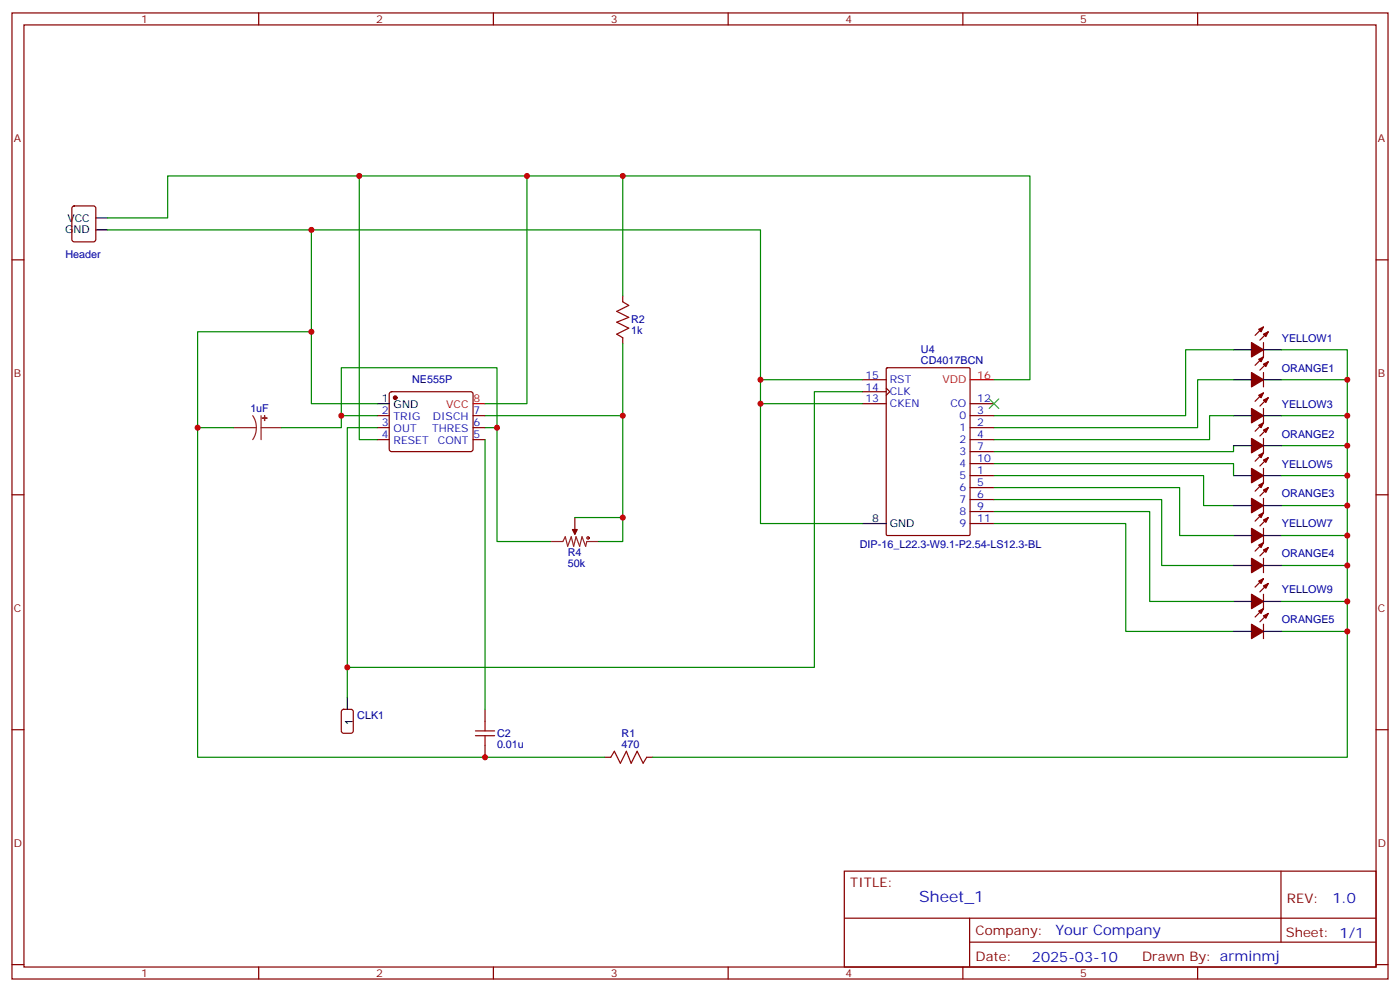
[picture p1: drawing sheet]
<svg xmlns="http://www.w3.org/2000/svg" width="412mm" height="292mm" viewBox="0 0 412 292" stroke-linecap="round" stroke-linejoin="round" font-family="sans-serif">
<g fill="none" stroke="#870000" stroke-width=".35">
<path d="M3.5 3.8h405.4v284.3h-405.4zM7.1 7.3h398.2v277.3h-398.2zM76.2 3.8v3.5M145.3 3.8v3.5M214.5 3.8v3.5M283.6 3.8v3.5M352.8 3.8v3.5M3.5 76.5h3.6M21.4 60.8l.5-.2h5.6l.7 .4v9.5l-.4 .6-5.9 .1-.7-.5v-9.4zM405.3 76.5h3.6M183.4 87.1v1.7M183.4 99.4v1.8"/>
<path d="M372.2 96.2l-2.5 2.5M373.6 97.6l-2.5 2.5M114.9 115.5l.5-.2h23.2l.5 .2 .2 .5v16.5l-.7 .4h-23.5l-.4-.7v-16.2zM254 118.8h7.1M254 111.8h7.1M254 115.3h7.1M261.1 114.2l1 1.1-1 1M261.1 108.4l.3-.2h24l.3 .2 .1 48.9-.2 .3h-24.2l-.3-.2zM285.8 118.8h7M372.2 100.8v4.3l-2.5 2.4M372.2 109.6v4.3M372.2 115.6l-2.5 2.5"/>
<path d="M373.6 106.5l-2.5 2.4M373.6 117.1l-2.5 2.4M111.1 122.3h3.6M111.1 125.9h3.6M111.1 129.4h3.6M139.3 122.3h3.6M139.3 125.9h3.6M139.3 129.4h3.6M285.8 122.3h7M285.8 125.9h7M285.8 129.4h7M285.8 140h7"/>
<path d="M285.8 132.9h7M285.8 136.5h7M372.2 120.2v4.3l-2.5 2.4M372.2 129v4.3l-2.5 2.4M372.2 137.9v4.2l-2.5 2.5M373.6 134.7l-2.5 2.5M373.6 125.9l-2.5 2.4M3.5 145.6h3.6M169.3 152.3v3.6M285.8 143.5h7M285.8 147h7M285.8 150.6h7"/>
<path d="M285.8 154.1h7M372.2 146.7v4.2l-2.5 2.5M372.2 155.5v4.2l-2.5 2.5M373.6 152.3l-2.5 2.5M373.6 143.5l-2.5 2.5M405.3 145.6h3.6M372.2 164.3v4.3M372.2 174.9v4.2l-2.5 2.5M372.2 170.3l-2.5 2.5M373.6 171.7l-2.5 2.5M373.6 161.1l-2.5 2.5M372.2 183.7v4.3"/>
<path d="M373.6 180.6l-2.5 2.4M3.5 214.8h3.6M142.9 208.8v3.5M142.9 219.4v3.5M405.3 214.8h3.6M178.2 222.9h1.7M190.5 222.9h1.8M248.7 256.4h156.6v28.2h-156.6zM377.3 256.4v20.9M248.7 270.2h156.5M285.6 277.3h119.6M285.6 270.2v14.2"/>
<path d="M3.5 283.9h3.6M76.2 284.6v3.5M145.3 284.6v3.5M214.5 284.6v3.5M283.6 284.6v3.5M352.8 284.6v3.5M405.3 283.9h3.6"/>
</g>
<g fill="#870000" stroke="#870000" stroke-width=".35">
<path d="M370.8 105.8l1.4-.7-.7 1.4z"/>
<path d="M372.2 107.2l1.4-.7-.7 1.4z"/>
<path d="M368.7 109.6l3.5 2.2-3.5 2.1z"/>
<path d="M370.8 96.9l1.4-.7-.7 1.4z"/>
<path d="M372.2 98.4l1.4-.8-.7 1.5z"/>
<path d="M368.7 100.8l3.5 2.1-3.5 2.2z"/>
<path d="M168.6 155.9h1.4l-.7 1.4z"/>
<path d="M370.8 116.3l1.4-.7-.7 1.5z"/>
<path d="M372.2 117.8l1.4-.7-.7 1.4z"/>
<path d="M368.7 120.2l3.5 2.1-3.5 2.2z"/>
<path d="M370.8 134l1.4-.7-.7 1.4z"/>
<path d="M372.2 135.4l1.4-.7-.7 1.4z"/>
<path d="M368.7 137.9l3.5 2.1-3.5 2.1z"/>
<path d="M370.8 151.6l1.4-.7-.7 1.4z"/>
<path d="M372.2 153l1.4-.7-.7 1.4z"/>
<path d="M368.7 155.5l3.5 2.1-3.5 2.1z"/>
<path d="M370.8 171l1.4-.7-.7 1.4z"/>
<path d="M372.2 172.4l1.4-.7-.7 1.4z"/>
<path d="M368.7 174.9l3.5 2.1-3.5 2.1z"/>
<path d="M370.8 125.2l1.4-.7-.7 1.4z"/>
<path d="M372.2 126.6l1.4-.7-.7 1.4z"/>
<path d="M368.7 129l3.5 2.2-3.5 2.1z"/>
<path d="M370.8 142.8l1.4-.7-.7 1.4z"/>
<path d="M372.2 144.2l1.4-.7-.7 1.4z"/>
<path d="M368.7 146.7l3.5 2.1-3.5 2.1z"/>
<path d="M370.8 160.4l1.4-.7-.7 1.4z"/>
<path d="M372.2 161.9l1.4-.8-.7 1.5z"/>
<path d="M368.7 164.3l3.5 2.1-3.5 2.2z"/>
<path d="M370.8 179.8l1.4-.7-.7 1.5z"/>
<path d="M372.2 181.3l1.4-.7-.7 1.4z"/>
<path d="M368.7 183.7l3.5 2.1-3.5 2.2z"/>
<circle cx="116.4" cy="117.1" r=".53"/>
</g>
<g fill="none" stroke="#000" stroke-width=".35">
<path d="M28.2 67.7h3.5M28.2 64.1h3.5M111.1 118.8h3.6M363.4 111.8h5.3M363.4 102.9h5.3M372.2 111.8h5.3M372.2 102.9h5.3M363.4 122.3h5.3M363.4 140h5.3M363.4 131.2h5.3M372.2 122.3h5.3M372.2 140h5.3"/>
<path d="M372.2 131.2h5.3M254 154.1h7.1M363.4 157.6h5.3M363.4 148.8h5.3M372.2 157.6h5.3M372.2 148.8h5.3M363.4 177h5.3M363.4 166.4h5.3M372.2 177h5.3M372.2 166.4h5.3M363.4 185.8h5.3M372.2 185.8h5.3"/>
<path d="M102.3 205.2v3.6"/>
</g>
<path d="M139.3 118.8h3.6M285.8 111.8h7" fill="none" stroke="#f00" stroke-width=".35"/>
<path d="M68.8 125.9h6.7M74.4 122.3l.9 1.7 .2 1.9M75.5 125.9l-.2 1.8-.9 1.7M76.9 125.9h6M76.9 122.3v7.1M162.3 159.4h3.5l.7-1.4 .7 2.8 1.1-2.8 .7 2.8 .7-2.8 1 2.8 .7-2.8 1.1 2.8 .4-1.4h3.5M169.3 155.9v1.4" fill="none" stroke="#8c2424" stroke-width=".35"/>
<g fill="#8c2424" stroke="#8c2424" stroke-width=".35">
<path d="M77.9 122.3l.1 1.5z"/>
<path d="M77.3 123l1.4 .1z"/>
</g>
<g fill="none" stroke="#a10000" stroke-width=".35">
<path d="M183.4 88.8l1.8 1.1-3.5 1.8 3.5 1.7-3.5 1.4 3.5 1.8-3.5 1.8 1.7 1M140.1 215.1h5.6M140.1 216.5h5.6M142.9 212.3v2.8M142.9 216.5v2.9M179.9 222.9l1.1-1.8 1.7 3.5 1.8-3.5 1.4 3.5 1.8-3.5 1.7 3.5 1.1-1.7"/>
<circle cx="173.2" cy="158.3" r=".35"/>
</g>
<path d="M100.8 209l.4-.2h2.2l.6 .4 .1 5.9-.5 .7h-2.4l-.6-.4-.1-5.9z" fill="none" stroke="#900" stroke-width=".35"/>
<path d="M291.4 117.4l2.8 2.8M294.2 117.4l-2.8 2.8" fill="none" stroke="#3c3" stroke-width=".35"/>
<g fill="none" stroke="#008700" stroke-width=".35">
<path d="M105.8 51.8v77.6h5.3M155.2 51.8v67h-12.3M183.4 51.8v35.3M31.7 64.1h17.7v-12.3h254v60h-10.6M31.7 67.7h192.3v44.1h30M91.7 67.7v51.1h19.4M91.7 97.6h-33.5v28.3h10.6M183.4 101.2v21.1h-40.5M224 111.8v42.3h30M224 118.8h30M254 115.3h-14.1v81.1h-137.6M363.4 102.9h-14.2v19.4h-56.4"/>
<path d="M363.4 111.8h-10.6v14.1h-60M377.5 102.9h19.4v120h-204.6M377.5 111.8h19.4M58.2 125.9v97h120M100.5 122.3v-14.1h45.9v17.7M111.1 122.3h-10.6v3.6h-17.6M111.1 125.9h-8.8v79.3M142.9 125.9h3.5v33.5h15.9M142.9 129.4v79.4M183.4 122.3v37.1h-7M292.8 136.5h70.6v3.5M292.8 140h61.7v8.8h8.9"/>
<path d="M363.4 122.3h-7.1v7.1h-63.5M363.4 131.2v1.7h-70.6M377.5 122.3h19.4M377.5 131.2h19.4M377.5 140h19.4M169.3 152.3h14.1M292.8 143.5h54.7v14.1h15.9M292.8 147h49.4v19.4h21.2M292.8 150.6h45.9v26.4h24.7M292.8 154.1h38.8v31.7h31.8M377.5 148.8h19.4M377.5 157.6h19.4"/>
<path d="M377.5 166.4h19.4M377.5 177h19.4M377.5 185.8h19.4"/>
</g>
<g fill="#c00">
<circle cx="224" cy="111.8" r=".88"/>
<circle cx="91.7" cy="67.7" r=".88"/>
<circle cx="91.7" cy="97.6" r=".88"/>
<circle cx="105.8" cy="51.8" r=".88"/>
<circle cx="155.2" cy="51.8" r=".88"/>
<circle cx="183.4" cy="51.8" r=".88"/>
<circle cx="183.4" cy="122.3" r=".88"/>
<circle cx="183.4" cy="152.3" r=".88"/>
<circle cx="100.5" cy="122.3" r=".88"/>
<circle cx="146.4" cy="125.9" r=".88"/>
<circle cx="58.2" cy="125.9" r=".88"/>
<circle cx="142.9" cy="222.9" r=".88"/>
<circle cx="224" cy="118.8" r=".88"/>
<circle cx="102.3" cy="196.4" r=".88"/>
<circle cx="396.9" cy="111.8" r=".88"/>
<circle cx="396.9" cy="122.3" r=".88"/>
<circle cx="396.9" cy="131.2" r=".88"/>
<circle cx="396.9" cy="140" r=".88"/>
<circle cx="396.9" cy="148.8" r=".88"/>
<circle cx="396.9" cy="157.6" r=".88"/>
<circle cx="396.9" cy="166.4" r=".88"/>
<circle cx="396.9" cy="177" r=".88"/>
<circle cx="396.9" cy="185.8" r=".88"/>
</g>
<text font-size="4.6" fill="#00f" x="270.8" y="265.4">Sheet_1</text>
<g font-size="4.2" fill="#00f">
<text x="392.5" y="265.7">1.0</text>
<text x="310.9" y="275.2">Your Company</text>
<text x="304" y="283">2025-03-10</text>
</g>
<g font-size="3.9" fill="#800">
<text x="250.5" y="261">TITLE:</text>
<text x="379.1" y="265.7">REV:</text>
<text x="287.4" y="275.2">Company:</text>
<text x="378.7" y="275.8">Sheet: 1/1</text>
<text x="287.4" y="282.9">Date:</text>
<text x="336.4" y="282.9">Draw</text>
<text x="346.6" y="282.9">n By: arminmj</text>
</g>
<g font-size="3.2" fill="#800">
<text x="41.6" y="6.8">1</text>
<text x="110.8" y="6.8">2</text>
<text x="179.9" y="6.8">3</text>
<text x="249.1" y="6.8">4</text>
<text x="318.2" y="6.8">5</text>
<text x="4.1" y="41.9">A</text>
<text x="405.9" y="41.9">A</text>
<text x="4.1" y="111.1">B</text>
<text x="405.9" y="111.1">B</text>
<text x="4.1" y="180.2">C</text>
<text x="405.9" y="180.2">C</text>
<text x="4.1" y="249.3">D</text>
<text x="405.9" y="249.3">D</text>
<text x="41.6" y="287.6">1</text>
<text x="110.8" y="287.6">2</text>
<text x="179.9" y="287.6">3</text>
<text x="249.1" y="287.6">4</text>
<text x="318.2" y="287.6">5</text>
</g>
<g font-size="3.2">
<text x="19.9" y="65.2">VCC</text>
<text x="19.2" y="68.7">GND</text>
<text x="112.5" y="118.5">1</text>
<text x="116" y="120.2">GND</text>
<text x="256.9" y="153.7">8</text>
<text x="262.1" y="155.2">GND</text>
<text x="103.9" y="213.4" transform="rotate(-90 103.9 213.4)">1</text>
</g>
<g font-size="3.2" fill="#000080">
<text x="19.3" y="76.1">Header</text>
<text x="185.9" y="95.2">R2</text>
<text x="185.9" y="98.4">1k</text>
<text x="377.6" y="100.6">YELLOW1</text>
<text x="271.3" y="107.1">CD4017BCN</text>
<text x="271.3" y="103.9">U4</text>
<text x="121.4" y="112.9">NE555P</text>
<text x="377.6" y="109.4">ORANGE1</text>
<text x="377.6" y="120">YELLOW3</text>
<text x="73.7" y="121.3">1uF</text>
<text x="377.6" y="128.8">ORANGE2</text>
<text x="377.6" y="137.6">YELLOW5</text>
<text x="377.6" y="146.4">ORANGE3</text>
<text x="377.6" y="155.2">YELLOW7</text>
<text x="253.3" y="161.1">DIP-16_L22.3-W9.1-P2.54-LS12.3-BL</text>
<text x="167.2" y="166.8">50k</text>
<text x="167.2" y="163.6">R4</text>
<text x="377.6" y="164.1">ORANGE4</text>
<text x="377.6" y="174.6">YELLOW9</text>
<text x="377.6" y="183.5">ORANGE5</text>
<text x="105.2" y="211.6">CLK1</text>
<text x="146.4" y="220.1">0.01u</text>
<text x="146.4" y="216.9">C2</text>
<text x="183.1" y="220.1">470</text>
<text x="183.1" y="216.9">R1</text>
</g>
<g font-size="3.2" fill="#00f">
<text x="254.9" y="111.4">15</text>
<text x="262.1" y="112.8">RST</text>
<text x="254.9" y="114.9">14</text>
<text x="254.9" y="118.5">13</text>
<text x="262.1" y="116.3">CLK</text>
<text x="262.1" y="119.9">CKEN</text>
<text x="280" y="119.9">CO</text>
<text x="287.9" y="118.5">12</text>
<text x="112.5" y="122">2</text>
<text x="112.5" y="125.5">3</text>
<text x="116" y="123.8">TRIG</text>
<text x="127.5" y="123.8">DISCH</text>
<text x="139.5" y="125.5">6</text>
<text x="139.5" y="122">7</text>
<text x="282.7" y="123.4">0</text>
<text x="287.9" y="125.5">2</text>
<text x="287.9" y="122">3</text>
<text x="112.5" y="129">4</text>
<text x="116" y="127.3">OUT</text>
<text x="116" y="130.8">RESET</text>
<text x="127.3" y="127.3">THRES</text>
<text x="129" y="130.8">CONT</text>
<text x="139.5" y="129">5</text>
<text x="282.7" y="126.9">1</text>
<text x="282.7" y="130.5">2</text>
<text x="287.9" y="129">4</text>
<text x="282.7" y="134">3</text>
<text x="282.7" y="137.5">4</text>
<text x="287.9" y="132.6">7</text>
<text x="287.9" y="136.1">10</text>
<text x="282.7" y="141">5</text>
<text x="287.9" y="139.6">1</text>
<text x="287.9" y="143.2">5</text>
<text x="282.7" y="144.6">6</text>
<text x="282.7" y="148.1">7</text>
<text x="287.9" y="146.7">6</text>
<text x="282.7" y="151.6">8</text>
<text x="282.7" y="155.2">9</text>
<text x="287.9" y="150.2">9</text>
<text x="287.9" y="153.7">11</text>
</g>
<g font-size="3.2" fill="#f00">
<text x="277.6" y="112.8">VDD</text>
<text x="287.9" y="111.4">16</text>
<text x="139.5" y="118.5">8</text>
<text x="131.4" y="120.2">VCC</text>
</g>
</svg>
